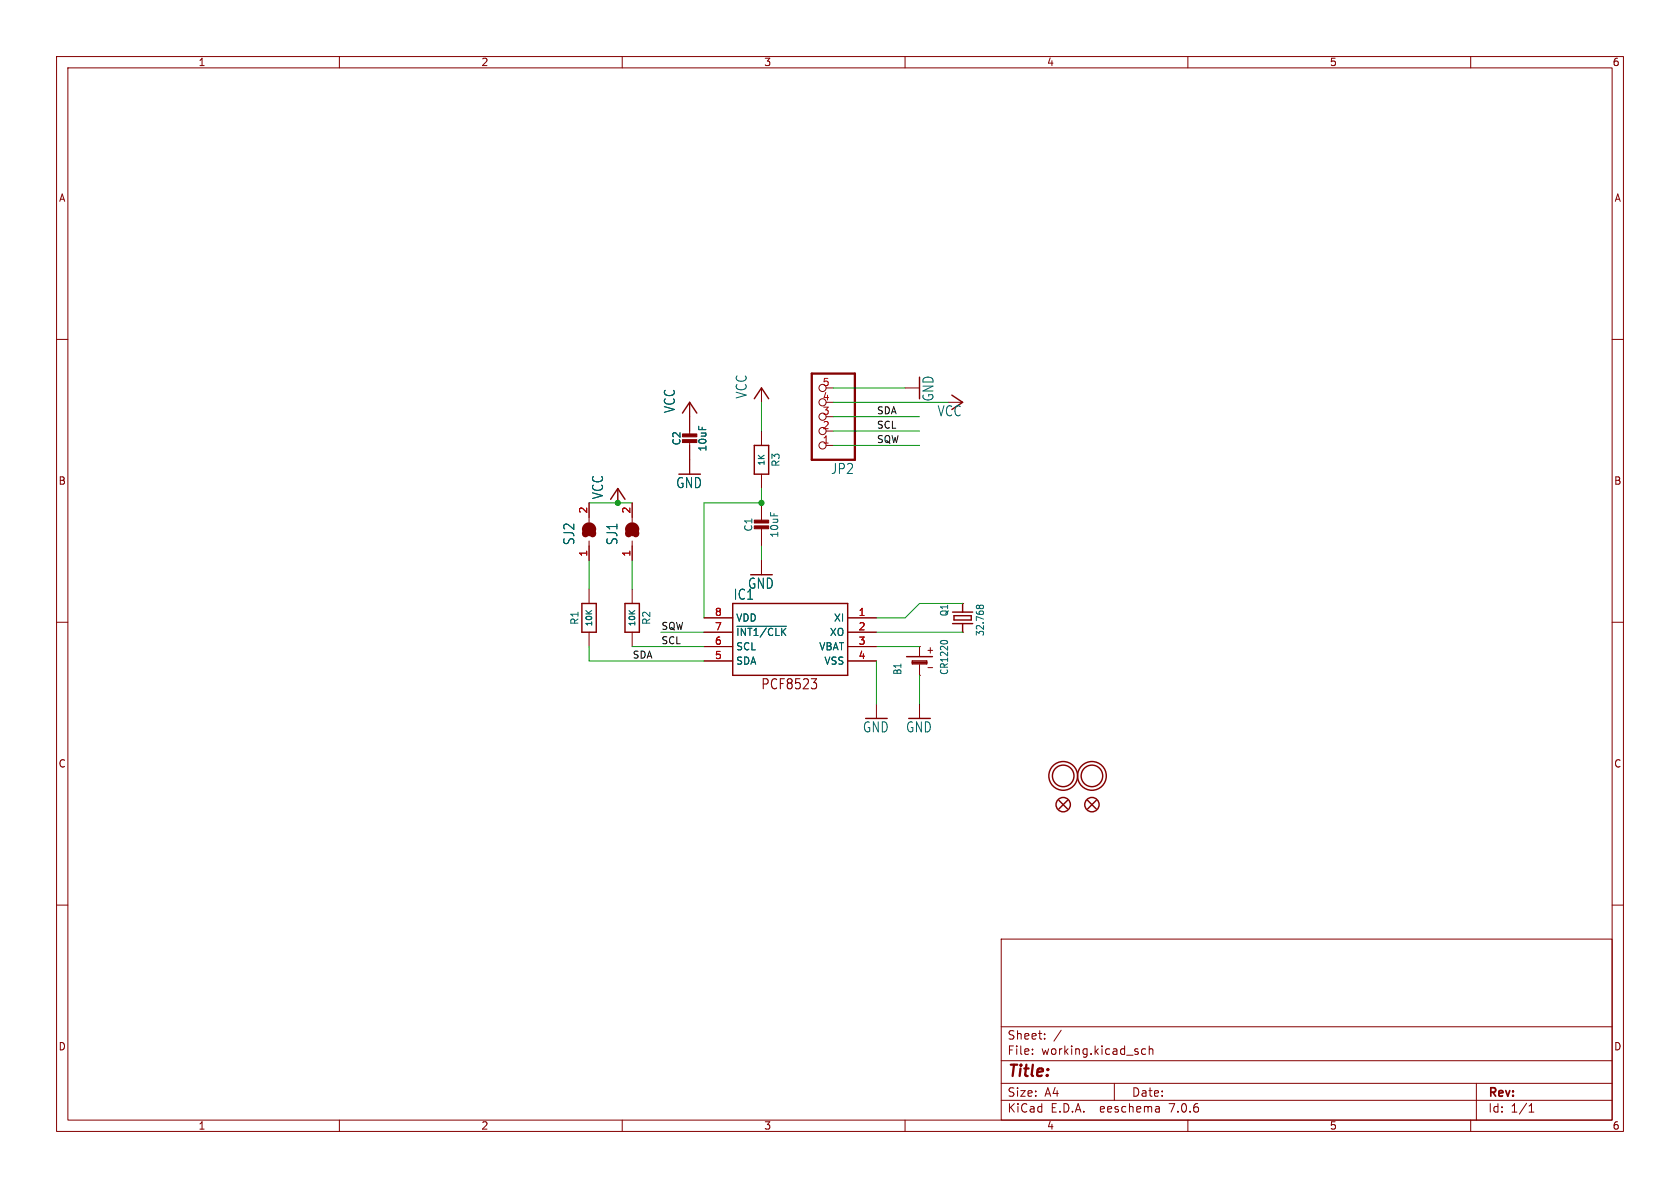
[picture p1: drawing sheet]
(kicad_sch (version 20230121) (generator eeschema)

 (paper "A4")

 (lib_symbols
  (symbol "working-eagle-import:BATTERYCR1220_SMT" (in_bom yes) (on_board yes)
   (property "Reference" "B" (at -2.54 3.175 0) (effects (font (size 1.27 1.0795)) (justify left bottom)))
   (property "Value" "" (at -2.54 -5.08 0) (effects (font (size 1.27 1.0795)) (justify left bottom)))
   (property "Footprint" "working:CR1220" (at 0 0 0) (effects (font (size 1.27 1.27)) hide))
   (property "Datasheet" "" (at 0 0 0) (effects (font (size 1.27 1.27)) hide))
   (property "ki_locked" "" (at 0 0 0) (effects (font (size 1.27 1.27))))
   (symbol "BATTERYCR1220_SMT_1_0"
    (polyline (pts (xy -2.54 0) (xy -0.635 0)) (stroke (width 0.1524) (type solid)) (fill (type none)))
    (polyline (pts (xy -0.508 -1.27) (xy -0.508 1.27)) (stroke (width 0.254) (type solid)) (fill (type none)))
    (polyline (pts (xy -0.508 1.27) (xy -0.254 1.27)) (stroke (width 0.254) (type solid)) (fill (type none)))
    (polyline (pts (xy -0.254 -1.27) (xy -0.508 -1.27)) (stroke (width 0.254) (type solid)) (fill (type none)))
    (polyline (pts (xy -0.254 1.27) (xy -0.254 -1.27)) (stroke (width 0.254) (type solid)) (fill (type none)))
    (polyline (pts (xy -0.254 1.27) (xy 0 1.27)) (stroke (width 0.254) (type solid)) (fill (type none)))
    (polyline (pts (xy 0 -1.27) (xy -0.254 -1.27)) (stroke (width 0.254) (type solid)) (fill (type none)))
    (polyline (pts (xy 0 1.27) (xy 0 -1.27)) (stroke (width 0.254) (type solid)) (fill (type none)))
    (polyline (pts (xy 0.762 2.286) (xy 0.762 -2.286)) (stroke (width 0.254) (type solid)) (fill (type none)))
    (polyline (pts (xy 0.889 0) (xy 2.54 0)) (stroke (width 0.1524) (type solid)) (fill (type none)))
    (text "+" (at 1.27 -1.143 900) (effects (font (size 1.27 1.0795)) (justify right top)))
    (text "-" (at -1.778 -1.143 900) (effects (font (size 1.27 1.0795)) (justify right top)))
    (pin passive line (at 2.54 0 180) (length 0) (name "+" (effects (font (size 0 0)))) (number "+$1" (effects (font (size 0 0)))))
    (pin passive line (at -2.54 0 0) (length 0) (name "-" (effects (font (size 0 0)))) (number "-" (effects (font (size 0 0)))))))
  (symbol "working-eagle-import:CAP_CERAMIC0805-NOOUTLINE" (in_bom yes) (on_board yes)
   (property "Reference" "C" (at -2.29 1.25 90) (effects (font (size 1.27 1.27))))
   (property "Value" "" (at 2.3 1.25 90) (effects (font (size 1.27 1.27))))
   (property "Footprint" "working:0805-NO" (at 0 0 0) (effects (font (size 1.27 1.27)) hide))
   (property "Datasheet" "" (at 0 0 0) (effects (font (size 1.27 1.27)) hide))
   (property "ki_locked" "" (at 0 0 0) (effects (font (size 1.27 1.27))))
   (symbol "CAP_CERAMIC0805-NOOUTLINE_1_0"
    (rectangle (start -1.27 0.508) (end 1.27 1.016) (stroke (width 0) (type default)) (fill (type outline)))
    (rectangle (start -1.27 1.524) (end 1.27 2.032) (stroke (width 0) (type default)) (fill (type outline)))
    (polyline (pts (xy 0 0.762) (xy 0 0)) (stroke (width 0.1524) (type solid)) (fill (type none)))
    (polyline (pts (xy 0 2.54) (xy 0 1.778)) (stroke (width 0.1524) (type solid)) (fill (type none)))
    (pin passive line (at 0 5.08 270) (length 2.54) (name "1" (effects (font (size 0 0)))) (number "1" (effects (font (size 0 0)))))
    (pin passive line (at 0 -2.54 90) (length 2.54) (name "2" (effects (font (size 0 0)))) (number "2" (effects (font (size 0 0)))))))
  (symbol "working-eagle-import:CRYSTAL8.0X3.8" (in_bom yes) (on_board yes)
   (property "Reference" "Y" (at -2.54 2.54 0) (effects (font (size 1.27 1.0795)) (justify left bottom)))
   (property "Value" "" (at -2.54 -3.81 0) (effects (font (size 1.27 1.0795)) (justify left bottom)))
   (property "Footprint" "working:CRYSTAL_8X3.8" (at 0 0 0) (effects (font (size 1.27 1.27)) hide))
   (property "Datasheet" "" (at 0 0 0) (effects (font (size 1.27 1.27)) hide))
   (property "ki_locked" "" (at 0 0 0) (effects (font (size 1.27 1.27))))
   (symbol "CRYSTAL8.0X3.8_1_0"
    (polyline (pts (xy -2.54 0) (xy -1.016 0)) (stroke (width 0.254) (type solid)) (fill (type none)))
    (polyline (pts (xy -1.016 0) (xy -1.016 -1.778)) (stroke (width 0.254) (type solid)) (fill (type none)))
    (polyline (pts (xy -1.016 1.778) (xy -1.016 0)) (stroke (width 0.254) (type solid)) (fill (type none)))
    (polyline (pts (xy -0.381 -1.524) (xy 0.381 -1.524)) (stroke (width 0.254) (type solid)) (fill (type none)))
    (polyline (pts (xy -0.381 1.524) (xy -0.381 -1.524)) (stroke (width 0.254) (type solid)) (fill (type none)))
    (polyline (pts (xy 0.381 -1.524) (xy 0.381 1.524)) (stroke (width 0.254) (type solid)) (fill (type none)))
    (polyline (pts (xy 0.381 1.524) (xy -0.381 1.524)) (stroke (width 0.254) (type solid)) (fill (type none)))
    (polyline (pts (xy 1.016 0) (xy 1.016 -1.778)) (stroke (width 0.254) (type solid)) (fill (type none)))
    (polyline (pts (xy 1.016 1.778) (xy 1.016 0)) (stroke (width 0.254) (type solid)) (fill (type none)))
    (polyline (pts (xy 2.54 0) (xy 1.016 0)) (stroke (width 0.254) (type solid)) (fill (type none)))
    (pin passive line (at -2.54 0 0) (length 0) (name "1" (effects (font (size 0 0)))) (number "P$1" (effects (font (size 0 0)))))
    (pin passive line (at 2.54 0 180) (length 0) (name "2" (effects (font (size 0 0)))) (number "P$4" (effects (font (size 0 0)))))))
  (symbol "working-eagle-import:FIDUCIAL{dblquote}{dblquote}" (in_bom yes) (on_board yes)
   (property "Reference" "FID" (at 0 0 0) (effects (font (size 1.27 1.27)) hide))
   (property "Value" "" (at 0 0 0) (effects (font (size 1.27 1.27)) hide))
   (property "Footprint" "working:FIDUCIAL_1MM" (at 0 0 0) (effects (font (size 1.27 1.27)) hide))
   (property "Datasheet" "" (at 0 0 0) (effects (font (size 1.27 1.27)) hide))
   (property "ki_locked" "" (at 0 0 0) (effects (font (size 1.27 1.27))))
   (symbol "FIDUCIAL{dblquote}{dblquote}_1_0"
    (polyline (pts (xy -0.762 0.762) (xy 0.762 -0.762)) (stroke (width 0.254) (type solid)) (fill (type none)))
    (polyline (pts (xy 0.762 0.762) (xy -0.762 -0.762)) (stroke (width 0.254) (type solid)) (fill (type none)))
    (circle (center 0 0) (radius 1.27) (stroke (width 0.254) (type solid)) (fill (type none)))))
  (symbol "working-eagle-import:GND" (power) (in_bom yes) (on_board yes)
   (property "Reference" "#GND" (at 0 0 0) (effects (font (size 1.27 1.27)) hide))
   (property "Value" "GND" (at -2.54 -2.54 0) (effects (font (size 1.778 1.5113)) (justify left bottom)))
   (property "Footprint" "" (at 0 0 0) (effects (font (size 1.27 1.27)) hide))
   (property "Datasheet" "" (at 0 0 0) (effects (font (size 1.27 1.27)) hide))
   (property "ki_locked" "" (at 0 0 0) (effects (font (size 1.27 1.27))))
   (symbol "GND_1_0"
    (polyline (pts (xy -1.905 0) (xy 1.905 0)) (stroke (width 0.254) (type solid)) (fill (type none)))
    (pin power_in line (at 0 2.54 270) (length 2.54) (name "GND" (effects (font (size 0 0)))) (number "1" (effects (font (size 0 0)))))))
  (symbol "working-eagle-import:HEADER-1X576MIL" (in_bom yes) (on_board yes)
   (property "Reference" "JP" (at -6.35 8.255 0) (effects (font (size 1.778 1.5113)) (justify left bottom)))
   (property "Value" "" (at -6.35 -10.16 0) (effects (font (size 1.778 1.5113)) (justify left bottom)))
   (property "Footprint" "working:1X05_ROUND_76" (at 0 0 0) (effects (font (size 1.27 1.27)) hide))
   (property "Datasheet" "" (at 0 0 0) (effects (font (size 1.27 1.27)) hide))
   (property "ki_locked" "" (at 0 0 0) (effects (font (size 1.27 1.27))))
   (symbol "HEADER-1X576MIL_1_0"
    (polyline (pts (xy -6.35 -7.62) (xy 1.27 -7.62)) (stroke (width 0.4064) (type solid)) (fill (type none)))
    (polyline (pts (xy -6.35 7.62) (xy -6.35 -7.62)) (stroke (width 0.4064) (type solid)) (fill (type none)))
    (polyline (pts (xy 1.27 -7.62) (xy 1.27 7.62)) (stroke (width 0.4064) (type solid)) (fill (type none)))
    (polyline (pts (xy 1.27 7.62) (xy -6.35 7.62)) (stroke (width 0.4064) (type solid)) (fill (type none)))
    (pin passive inverted (at -2.54 5.08 0) (length 2.54) (name "1" (effects (font (size 0 0)))) (number "1" (effects (font (size 1.27 1.27)))))
    (pin passive inverted (at -2.54 2.54 0) (length 2.54) (name "2" (effects (font (size 0 0)))) (number "2" (effects (font (size 1.27 1.27)))))
    (pin passive inverted (at -2.54 0 0) (length 2.54) (name "3" (effects (font (size 0 0)))) (number "3" (effects (font (size 1.27 1.27)))))
    (pin passive inverted (at -2.54 -2.54 0) (length 2.54) (name "4" (effects (font (size 0 0)))) (number "4" (effects (font (size 1.27 1.27)))))
    (pin passive inverted (at -2.54 -5.08 0) (length 2.54) (name "5" (effects (font (size 0 0)))) (number "5" (effects (font (size 1.27 1.27)))))))
  (symbol "working-eagle-import:MOUNTINGHOLE2.0" (in_bom yes) (on_board yes)
   (property "Reference" "" (at 0 0 0) (effects (font (size 1.27 1.27)) hide))
   (property "Value" "" (at 0 0 0) (effects (font (size 1.27 1.27)) hide))
   (property "Footprint" "working:MOUNTINGHOLE_2.0_PLATED" (at 0 0 0) (effects (font (size 1.27 1.27)) hide))
   (property "Datasheet" "" (at 0 0 0) (effects (font (size 1.27 1.27)) hide))
   (property "ki_locked" "" (at 0 0 0) (effects (font (size 1.27 1.27))))
   (symbol "MOUNTINGHOLE2.0_1_0"
    (circle (center 0 0) (radius 1.905) (stroke (width 0.254) (type solid)) (fill (type none)))
    (circle (center 0 0) (radius 2.54) (stroke (width 0.254) (type solid)) (fill (type none)))))
  (symbol "working-eagle-import:RESISTOR0805_NOOUTLINE" (in_bom yes) (on_board yes)
   (property "Reference" "R" (at 0 2.54 0) (effects (font (size 1.27 1.27))))
   (property "Value" "" (at 0 0 0) (effects (font (size 1.016 1.016) bold)))
   (property "Footprint" "working:0805-NO" (at 0 0 0) (effects (font (size 1.27 1.27)) hide))
   (property "Datasheet" "" (at 0 0 0) (effects (font (size 1.27 1.27)) hide))
   (property "ki_locked" "" (at 0 0 0) (effects (font (size 1.27 1.27))))
   (symbol "RESISTOR0805_NOOUTLINE_1_0"
    (polyline (pts (xy -2.54 -1.27) (xy -2.54 1.27)) (stroke (width 0.254) (type solid)) (fill (type none)))
    (polyline (pts (xy -2.54 1.27) (xy 2.54 1.27)) (stroke (width 0.254) (type solid)) (fill (type none)))
    (polyline (pts (xy 2.54 -1.27) (xy -2.54 -1.27)) (stroke (width 0.254) (type solid)) (fill (type none)))
    (polyline (pts (xy 2.54 1.27) (xy 2.54 -1.27)) (stroke (width 0.254) (type solid)) (fill (type none)))
    (pin passive line (at -5.08 0 0) (length 2.54) (name "1" (effects (font (size 0 0)))) (number "1" (effects (font (size 0 0)))))
    (pin passive line (at 5.08 0 180) (length 2.54) (name "2" (effects (font (size 0 0)))) (number "2" (effects (font (size 0 0)))))))
  (symbol "working-eagle-import:RTC_PCF8523T" (in_bom yes) (on_board yes)
   (property "Reference" "IC" (at 10.16 7.62 0) (effects (font (size 1.778 1.5113)) (justify right top)))
   (property "Value" "" (at 0 0 0) (effects (font (size 1.27 1.27)) hide))
   (property "Footprint" "working:SOIC8_150MIL" (at 0 0 0) (effects (font (size 1.27 1.27)) hide))
   (property "Datasheet" "" (at 0 0 0) (effects (font (size 1.27 1.27)) hide))
   (property "ki_locked" "" (at 0 0 0) (effects (font (size 1.27 1.27))))
   (symbol "RTC_PCF8523T_1_0"
    (polyline (pts (xy -10.16 -7.62) (xy -10.16 5.08)) (stroke (width 0.254) (type solid)) (fill (type none)))
    (polyline (pts (xy -10.16 5.08) (xy 10.16 5.08)) (stroke (width 0.254) (type solid)) (fill (type none)))
    (polyline (pts (xy 10.16 -7.62) (xy -10.16 -7.62)) (stroke (width 0.254) (type solid)) (fill (type none)))
    (polyline (pts (xy 10.16 5.08) (xy 10.16 -7.62)) (stroke (width 0.254) (type solid)) (fill (type none)))
    (text "PCF8523" (at -5.08 -10.16 0) (effects (font (size 1.778 1.5113)) (justify left bottom)))
    (pin input line (at -15.24 2.54 0) (length 5.08) (name "XI" (effects (font (size 1.27 1.27)))) (number "1" (effects (font (size 1.27 1.27)))))
    (pin output line (at -15.24 0 0) (length 5.08) (name "XO" (effects (font (size 1.27 1.27)))) (number "2" (effects (font (size 1.27 1.27)))))
    (pin power_in line (at -15.24 -2.54 0) (length 5.08) (name "VBAT" (effects (font (size 1.27 1.27)))) (number "3" (effects (font (size 1.27 1.27)))))
    (pin power_in line (at -15.24 -5.08 0) (length 5.08) (name "VSS" (effects (font (size 1.27 1.27)))) (number "4" (effects (font (size 1.27 1.27)))))
    (pin bidirectional line (at 15.24 -5.08 180) (length 5.08) (name "SDA" (effects (font (size 1.27 1.27)))) (number "5" (effects (font (size 1.27 1.27)))))
    (pin bidirectional line (at 15.24 -2.54 180) (length 5.08) (name "SCL" (effects (font (size 1.27 1.27)))) (number "6" (effects (font (size 1.27 1.27)))))
    (pin output line (at 15.24 0 180) (length 5.08) (name "~{INT1/CLK}" (effects (font (size 1.27 1.27)))) (number "7" (effects (font (size 1.27 1.27)))))
    (pin power_in line (at 15.24 2.54 180) (length 5.08) (name "VDD" (effects (font (size 1.27 1.27)))) (number "8" (effects (font (size 1.27 1.27)))))))
  (symbol "working-eagle-import:SOLDERJUMPER_CLOSED" (in_bom yes) (on_board yes)
   (property "Reference" "SJ" (at -2.54 2.54 0) (effects (font (size 1.778 1.5113)) (justify left bottom)))
   (property "Value" "" (at -2.54 -3.81 0) (effects (font (size 1.778 1.5113)) (justify left bottom)))
   (property "Footprint" "working:SOLDERJUMPER_CLOSEDWIRE" (at 0 0 0) (effects (font (size 1.27 1.27)) hide))
   (property "Datasheet" "" (at 0 0 0) (effects (font (size 1.27 1.27)) hide))
   (property "ki_locked" "" (at 0 0 0) (effects (font (size 1.27 1.27))))
   (symbol "SOLDERJUMPER_CLOSED_1_0"
    (arc (start -0.381 -0.635) (mid 0.2541 -0.0001) (end -0.3808 0.635) (stroke (width 1.27) (type solid)) (fill (type none)))
    (polyline (pts (xy -2.54 0) (xy -1.651 0)) (stroke (width 0.1524) (type solid)) (fill (type none)))
    (polyline (pts (xy -0.635 0) (xy 0.635 0)) (stroke (width 0.4064) (type solid)) (fill (type none)))
    (polyline (pts (xy 2.54 0) (xy 1.651 0)) (stroke (width 0.1524) (type solid)) (fill (type none)))
    (arc (start 0.3808 -0.635) (mid 1.0132 -0.0001) (end 0.381 0.635) (stroke (width 1.27) (type solid)) (fill (type none)))
    (pin passive line (at -5.08 0 0) (length 2.54) (name "1" (effects (font (size 0 0)))) (number "1" (effects (font (size 1.27 1.27)))))
    (pin passive line (at 5.08 0 180) (length 2.54) (name "2" (effects (font (size 0 0)))) (number "2" (effects (font (size 1.27 1.27)))))))
  (symbol "working-eagle-import:VCC" (power) (in_bom yes) (on_board yes)
   (property "Reference" "#P+" (at 0 0 0) (effects (font (size 1.27 1.27)) hide))
   (property "Value" "VCC" (at -2.54 -2.54 90) (effects (font (size 1.778 1.5113)) (justify left bottom)))
   (property "Footprint" "" (at 0 0 0) (effects (font (size 1.27 1.27)) hide))
   (property "Datasheet" "" (at 0 0 0) (effects (font (size 1.27 1.27)) hide))
   (property "ki_locked" "" (at 0 0 0) (effects (font (size 1.27 1.27))))
   (symbol "VCC_1_0"
    (polyline (pts (xy 0 0) (xy -1.27 -1.905)) (stroke (width 0.254) (type solid)) (fill (type none)))
    (polyline (pts (xy 1.27 -1.905) (xy 0 0)) (stroke (width 0.254) (type solid)) (fill (type none)))
    (pin power_in line (at 0 -2.54 90) (length 2.54) (name "VCC" (effects (font (size 0 0)))) (number "1" (effects (font (size 0 0))))))))

 (junction (at 134.62 88.9) (diameter 0) (color 0 0 0 0))
 (junction (at 109.22 88.9) (diameter 0) (color 0 0 0 0))

 (wire (pts (xy 134.62 88.9) (xy 134.62 86.36)) (stroke (width 0.1524) (type solid)))
 (wire (pts (xy 160.02 109.22) (xy 154.94 109.22)) (stroke (width 0.1524) (type solid)))
 (wire (pts (xy 162.56 114.3) (xy 154.94 114.3)) (stroke (width 0.1524) (type solid)))
 (wire (pts (xy 109.22 88.9) (xy 104.14 88.9)) (stroke (width 0.1524) (type solid)))
 (wire (pts (xy 111.76 88.9) (xy 109.22 88.9)) (stroke (width 0.1524) (type solid)))
 (wire (pts (xy 162.56 119.38) (xy 162.56 124.46)) (stroke (width 0.1524) (type solid)))
 (wire (pts (xy 134.62 99.06) (xy 134.62 96.52)) (stroke (width 0.1524) (type solid)))
 (wire (pts (xy 124.46 109.22) (xy 124.46 88.9)) (stroke (width 0.1524) (type solid)))
 (wire (pts (xy 147.32 73.66) (xy 162.56 73.66)) (stroke (width 0.1524) (type solid)))
 (wire (pts (xy 170.18 106.68) (xy 162.56 106.68)) (stroke (width 0.1524) (type solid)))
 (wire (pts (xy 134.62 71.12) (xy 134.62 76.2)) (stroke (width 0.1524) (type solid)))
 (wire (pts (xy 111.76 99.06) (xy 111.76 104.14)) (stroke (width 0.1524) (type solid)))
 (wire (pts (xy 147.32 78.74) (xy 162.56 78.74)) (stroke (width 0.1524) (type solid)))
 (wire (pts (xy 167.64 71.12) (xy 147.32 71.12)) (stroke (width 0.1524) (type solid)))
 (wire (pts (xy 160.02 68.58) (xy 147.32 68.58)) (stroke (width 0.1524) (type solid)))
 (wire (pts (xy 124.46 88.9) (xy 134.62 88.9)) (stroke (width 0.1524) (type solid)))
 (wire (pts (xy 170.18 111.76) (xy 154.94 111.76)) (stroke (width 0.1524) (type solid)))
 (wire (pts (xy 124.46 114.3) (xy 111.76 114.3)) (stroke (width 0.1524) (type solid)))
 (wire (pts (xy 162.56 106.68) (xy 160.02 109.22)) (stroke (width 0.1524) (type solid)))
 (wire (pts (xy 124.46 111.76) (xy 116.84 111.76)) (stroke (width 0.1524) (type solid)))
 (wire (pts (xy 104.14 116.84) (xy 104.14 114.3)) (stroke (width 0.1524) (type solid)))
 (wire (pts (xy 147.32 76.2) (xy 162.56 76.2)) (stroke (width 0.1524) (type solid)))
 (wire (pts (xy 104.14 104.14) (xy 104.14 99.06)) (stroke (width 0.1524) (type solid)))
 (wire (pts (xy 124.46 116.84) (xy 104.14 116.84)) (stroke (width 0.1524) (type solid)))
 (wire (pts (xy 154.94 124.46) (xy 154.94 116.84)) (stroke (width 0.1524) (type solid)))

 (label "SDA" (at 154.94 73.66 0) (fields_autoplaced) (effects (font (size 1.2446 1.2446)) (justify left bottom)))
 (label "SCL" (at 154.94 76.2 0) (fields_autoplaced) (effects (font (size 1.2446 1.2446)) (justify left bottom)))
 (label "SQW" (at 154.94 78.74 0) (fields_autoplaced) (effects (font (size 1.2446 1.2446)) (justify left bottom)))
 (label "SQW" (at 116.84 111.76 0) (fields_autoplaced) (effects (font (size 1.2446 1.2446)) (justify left bottom)))
 (label "SCL" (at 116.84 114.3 0) (fields_autoplaced) (effects (font (size 1.2446 1.2446)) (justify left bottom)))
 (label "SDA" (at 111.76 116.84 0) (fields_autoplaced) (effects (font (size 1.2446 1.2446)) (justify left bottom)))

 (symbol (lib_id "working-eagle-import:VCC") (at 170.18 71.12 270) (mirror x) (unit 1) (in_bom yes) (on_board yes) (dnp no)
  (property "Reference" "#P+1" (at 170.18 71.12 0) (effects (font (size 1.27 1.27)) hide))
  (property "Value" "VCC" (at 170.18 73.66 90) (effects (font (size 1.778 1.5113)) (justify right top)))
  (property "Footprint" "" (at 170.18 71.12 0) (effects (font (size 1.27 1.27)) hide))
  (property "Datasheet" "" (at 170.18 71.12 0) (effects (font (size 1.27 1.27)) hide)) (pin "1"))

 (symbol (lib_id "working-eagle-import:GND") (at 154.94 127 0) (unit 1) (in_bom yes) (on_board yes) (dnp no)
  (property "Reference" "#GND16" (at 154.94 127 0) (effects (font (size 1.27 1.27)) hide))
  (property "Value" "GND" (at 152.4 129.54 0) (effects (font (size 1.778 1.5113)) (justify left bottom)))
  (property "Footprint" "" (at 154.94 127 0) (effects (font (size 1.27 1.27)) hide))
  (property "Datasheet" "" (at 154.94 127 0) (effects (font (size 1.27 1.27)) hide)) (pin "1"))

 (symbol (lib_id "working-eagle-import:FIDUCIAL{dblquote}{dblquote}") (at 187.96 142.24 0) (unit 1) (in_bom yes) (on_board yes) (dnp no)
  (property "Reference" "FID2" (at 187.96 142.24 0) (effects (font (size 1.27 1.27)) hide))
  (property "Value" "FIDUCIAL{dblquote}{dblquote}" (at 187.96 142.24 0) (effects (font (size 1.27 1.27)) hide))
  (property "Footprint" "working:FIDUCIAL_1MM" (at 187.96 142.24 0) (effects (font (size 1.27 1.27)) hide))
  (property "Datasheet" "" (at 187.96 142.24 0) (effects (font (size 1.27 1.27)) hide)))

 (symbol (lib_id "working-eagle-import:CAP_CERAMIC0805-NOOUTLINE") (at 134.62 93.98 0) (unit 1) (in_bom yes) (on_board yes) (dnp no)
  (property "Reference" "C1" (at 132.33 92.73 90) (effects (font (size 1.27 1.27))))
  (property "Value" "10uF" (at 136.92 92.73 90) (effects (font (size 1.27 1.27))))
  (property "Footprint" "working:0805-NO" (at 134.62 93.98 0) (effects (font (size 1.27 1.27)) hide))
  (property "Datasheet" "" (at 134.62 93.98 0) (effects (font (size 1.27 1.27)) hide)) (pin "1") (pin "2"))

 (symbol (lib_id "working-eagle-import:RTC_PCF8523T") (at 139.7 111.76 0) (mirror y) (unit 1) (in_bom yes) (on_board yes) (dnp no)
  (property "Reference" "IC1" (at 129.54 104.14 0) (effects (font (size 1.778 1.5113)) (justify right top)))
  (property "Value" "RTC_PCF8523T" (at 139.7 111.76 0) (effects (font (size 1.27 1.27)) hide))
  (property "Footprint" "working:SOIC8_150MIL" (at 139.7 111.76 0) (effects (font (size 1.27 1.27)) hide))
  (property "Datasheet" "" (at 139.7 111.76 0) (effects (font (size 1.27 1.27)) hide)) (pin "1") (pin "2") (pin "3") (pin "4") (pin "5") (pin "6") (pin "7") (pin "8"))

 (symbol (lib_id "working-eagle-import:HEADER-1X576MIL") (at 144.78 73.66 180) (unit 1) (in_bom yes) (on_board yes) (dnp no)
  (property "Reference" "JP2" (at 151.13 81.915 0) (effects (font (size 1.778 1.5113)) (justify left bottom)))
  (property "Value" "HEADER-1X576MIL" (at 151.13 63.5 0) (effects (font (size 1.778 1.5113)) (justify left bottom) hide))
  (property "Footprint" "working:1X05_ROUND_76" (at 144.78 73.66 0) (effects (font (size 1.27 1.27)) hide))
  (property "Datasheet" "" (at 144.78 73.66 0) (effects (font (size 1.27 1.27)) hide)) (pin "1") (pin "2") (pin "3") (pin "4") (pin "5"))

 (symbol (lib_id "working-eagle-import:VCC") (at 121.92 71.12 0) (mirror y) (unit 1) (in_bom yes) (on_board yes) (dnp no)
  (property "Reference" "#P+3" (at 121.92 71.12 0) (effects (font (size 1.27 1.27)) hide))
  (property "Value" "VCC" (at 119.38 68.58 90) (effects (font (size 1.778 1.5113)) (justify right top)))
  (property "Footprint" "" (at 121.92 71.12 0) (effects (font (size 1.27 1.27)) hide))
  (property "Datasheet" "" (at 121.92 71.12 0) (effects (font (size 1.27 1.27)) hide)) (pin "1"))

 (symbol (lib_id "working-eagle-import:GND") (at 162.56 68.58 90) (unit 1) (in_bom yes) (on_board yes) (dnp no)
  (property "Reference" "#GND1" (at 162.56 68.58 0) (effects (font (size 1.27 1.27)) hide))
  (property "Value" "GND" (at 165.1 71.12 0) (effects (font (size 1.778 1.5113)) (justify left bottom)))
  (property "Footprint" "" (at 162.56 68.58 0) (effects (font (size 1.27 1.27)) hide))
  (property "Datasheet" "" (at 162.56 68.58 0) (effects (font (size 1.27 1.27)) hide)) (pin "1"))

 (symbol (lib_id "working-eagle-import:RESISTOR0805_NOOUTLINE") (at 104.14 109.22 90) (unit 1) (in_bom yes) (on_board yes) (dnp no)
  (property "Reference" "R1" (at 101.6 109.22 0) (effects (font (size 1.27 1.27))))
  (property "Value" "10K" (at 104.14 109.22 0) (effects (font (size 1.016 1.016) bold)))
  (property "Footprint" "working:0805-NO" (at 104.14 109.22 0) (effects (font (size 1.27 1.27)) hide))
  (property "Datasheet" "" (at 104.14 109.22 0) (effects (font (size 1.27 1.27)) hide)) (pin "1") (pin "2"))

 (symbol (lib_id "working-eagle-import:GND") (at 162.56 127 0) (unit 1) (in_bom yes) (on_board yes) (dnp no)
  (property "Reference" "#GND17" (at 162.56 127 0) (effects (font (size 1.27 1.27)) hide))
  (property "Value" "GND" (at 160.02 129.54 0) (effects (font (size 1.778 1.5113)) (justify left bottom)))
  (property "Footprint" "" (at 162.56 127 0) (effects (font (size 1.27 1.27)) hide))
  (property "Datasheet" "" (at 162.56 127 0) (effects (font (size 1.27 1.27)) hide)) (pin "1"))

 (symbol (lib_id "working-eagle-import:VCC") (at 134.62 68.58 0) (mirror y) (unit 1) (in_bom yes) (on_board yes) (dnp no)
  (property "Reference" "#P+2" (at 134.62 68.58 0) (effects (font (size 1.27 1.27)) hide))
  (property "Value" "VCC" (at 132.08 66.04 90) (effects (font (size 1.778 1.5113)) (justify right top)))
  (property "Footprint" "" (at 134.62 68.58 0) (effects (font (size 1.27 1.27)) hide))
  (property "Datasheet" "" (at 134.62 68.58 0) (effects (font (size 1.27 1.27)) hide)) (pin "1"))

 (symbol (lib_id "working-eagle-import:SOLDERJUMPER_CLOSED") (at 104.14 93.98 90) (unit 1) (in_bom yes) (on_board yes) (dnp no)
  (property "Reference" "SJ2" (at 101.6 96.52 0) (effects (font (size 1.778 1.5113)) (justify left bottom)))
  (property "Value" "SOLDERJUMPER_CLOSED" (at 107.95 96.52 0) (effects (font (size 1.778 1.5113)) (justify left bottom) hide))
  (property "Footprint" "working:SOLDERJUMPER_CLOSEDWIRE" (at 104.14 93.98 0) (effects (font (size 1.27 1.27)) hide))
  (property "Datasheet" "" (at 104.14 93.98 0) (effects (font (size 1.27 1.27)) hide)) (pin "1") (pin "2"))

 (symbol (lib_id "working-eagle-import:RESISTOR0805_NOOUTLINE") (at 134.62 81.28 270) (unit 1) (in_bom yes) (on_board yes) (dnp no)
  (property "Reference" "R3" (at 137.16 81.28 0) (effects (font (size 1.27 1.27))))
  (property "Value" "1K" (at 134.62 81.28 0) (effects (font (size 1.016 1.016) bold)))
  (property "Footprint" "working:0805-NO" (at 134.62 81.28 0) (effects (font (size 1.27 1.27)) hide))
  (property "Datasheet" "" (at 134.62 81.28 0) (effects (font (size 1.27 1.27)) hide)) (pin "1") (pin "2"))

 (symbol (lib_id "working-eagle-import:GND") (at 121.92 83.82 0) (unit 1) (in_bom yes) (on_board yes) (dnp no)
  (property "Reference" "#GND3" (at 121.92 83.82 0) (effects (font (size 1.27 1.27)) hide))
  (property "Value" "GND" (at 119.38 86.36 0) (effects (font (size 1.778 1.5113)) (justify left bottom)))
  (property "Footprint" "" (at 121.92 83.82 0) (effects (font (size 1.27 1.27)) hide))
  (property "Datasheet" "" (at 121.92 83.82 0) (effects (font (size 1.27 1.27)) hide)) (pin "1"))

 (symbol (lib_id "working-eagle-import:FIDUCIAL{dblquote}{dblquote}") (at 193.04 142.24 0) (unit 1) (in_bom yes) (on_board yes) (dnp no)
  (property "Reference" "FID1" (at 193.04 142.24 0) (effects (font (size 1.27 1.27)) hide))
  (property "Value" "FIDUCIAL{dblquote}{dblquote}" (at 193.04 142.24 0) (effects (font (size 1.27 1.27)) hide))
  (property "Footprint" "working:FIDUCIAL_1MM" (at 193.04 142.24 0) (effects (font (size 1.27 1.27)) hide))
  (property "Datasheet" "" (at 193.04 142.24 0) (effects (font (size 1.27 1.27)) hide)))

 (symbol (lib_id "working-eagle-import:BATTERYCR1220_SMT") (at 162.56 116.84 90) (unit 1) (in_bom yes) (on_board yes) (dnp no)
  (property "Reference" "B1" (at 159.385 119.38 0) (effects (font (size 1.27 1.0795)) (justify left bottom)))
  (property "Value" "CR1220" (at 167.64 119.38 0) (effects (font (size 1.27 1.0795)) (justify left bottom)))
  (property "Footprint" "working:CR1220" (at 162.56 116.84 0) (effects (font (size 1.27 1.27)) hide))
  (property "Datasheet" "" (at 162.56 116.84 0) (effects (font (size 1.27 1.27)) hide))
  (pin "+$1")
  (pin "-"))

 (symbol (lib_id "working-eagle-import:RESISTOR0805_NOOUTLINE") (at 111.76 109.22 270) (unit 1) (in_bom yes) (on_board yes) (dnp no)
  (property "Reference" "R2" (at 114.3 109.22 0) (effects (font (size 1.27 1.27))))
  (property "Value" "10K" (at 111.76 109.22 0) (effects (font (size 1.016 1.016) bold)))
  (property "Footprint" "working:0805-NO" (at 111.76 109.22 0) (effects (font (size 1.27 1.27)) hide))
  (property "Datasheet" "" (at 111.76 109.22 0) (effects (font (size 1.27 1.27)) hide)) (pin "1") (pin "2"))

 (symbol (lib_id "working-eagle-import:MOUNTINGHOLE2.0") (at 193.04 137.16 0) (unit 1) (in_bom yes) (on_board yes) (dnp no)
  (property "Reference" "U$4" (at 193.04 137.16 0) (effects (font (size 1.27 1.27)) hide))
  (property "Value" "MOUNTINGHOLE2.0" (at 193.04 137.16 0) (effects (font (size 1.27 1.27)) hide))
  (property "Footprint" "working:MOUNTINGHOLE_2.0_PLATED" (at 193.04 137.16 0) (effects (font (size 1.27 1.27)) hide))
  (property "Datasheet" "" (at 193.04 137.16 0) (effects (font (size 1.27 1.27)) hide)))

 (symbol (lib_id "working-eagle-import:VCC") (at 109.22 86.36 0) (mirror y) (unit 1) (in_bom yes) (on_board yes) (dnp no)
  (property "Reference" "#P+14" (at 109.22 86.36 0) (effects (font (size 1.27 1.27)) hide))
  (property "Value" "VCC" (at 106.68 83.82 90) (effects (font (size 1.778 1.5113)) (justify right top)))
  (property "Footprint" "" (at 109.22 86.36 0) (effects (font (size 1.27 1.27)) hide))
  (property "Datasheet" "" (at 109.22 86.36 0) (effects (font (size 1.27 1.27)) hide)) (pin "1"))

 (symbol (lib_id "working-eagle-import:CRYSTAL8.0X3.8") (at 170.18 109.22 90) (mirror x) (unit 1) (in_bom yes) (on_board yes) (dnp no)
  (property "Reference" "Q1" (at 167.64 106.68 0) (effects (font (size 1.27 1.0795)) (justify left bottom)))
  (property "Value" "32.768" (at 173.99 106.68 0) (effects (font (size 1.27 1.0795)) (justify left bottom)))
  (property "Footprint" "working:CRYSTAL_8X3.8" (at 170.18 109.22 0) (effects (font (size 1.27 1.27)) hide))
  (property "Datasheet" "" (at 170.18 109.22 0) (effects (font (size 1.27 1.27)) hide)) (pin "P$1") (pin "P$4"))

 (symbol (lib_id "working-eagle-import:MOUNTINGHOLE2.0") (at 187.96 137.16 0) (unit 1) (in_bom yes) (on_board yes) (dnp no)
  (property "Reference" "U$1" (at 187.96 137.16 0) (effects (font (size 1.27 1.27)) hide))
  (property "Value" "MOUNTINGHOLE2.0" (at 187.96 137.16 0) (effects (font (size 1.27 1.27)) hide))
  (property "Footprint" "working:MOUNTINGHOLE_2.0_PLATED" (at 187.96 137.16 0) (effects (font (size 1.27 1.27)) hide))
  (property "Datasheet" "" (at 187.96 137.16 0) (effects (font (size 1.27 1.27)) hide)))

 (symbol (lib_id "working-eagle-import:SOLDERJUMPER_CLOSED") (at 111.76 93.98 90) (unit 1) (in_bom yes) (on_board yes) (dnp no)
  (property "Reference" "SJ1" (at 109.22 96.52 0) (effects (font (size 1.778 1.5113)) (justify left bottom)))
  (property "Value" "SOLDERJUMPER_CLOSED" (at 115.57 96.52 0) (effects (font (size 1.778 1.5113)) (justify left bottom) hide))
  (property "Footprint" "working:SOLDERJUMPER_CLOSEDWIRE" (at 111.76 93.98 0) (effects (font (size 1.27 1.27)) hide))
  (property "Datasheet" "" (at 111.76 93.98 0) (effects (font (size 1.27 1.27)) hide)) (pin "1") (pin "2"))

 (symbol (lib_id "working-eagle-import:CAP_CERAMIC0805-NOOUTLINE") (at 121.92 78.74 0) (unit 1) (in_bom yes) (on_board yes) (dnp no)
  (property "Reference" "C2" (at 119.63 77.49 90) (effects (font (size 1.27 1.27))))
  (property "Value" "10uF" (at 124.22 77.49 90) (effects (font (size 1.27 1.27))))
  (property "Footprint" "working:0805-NO" (at 121.92 78.74 0) (effects (font (size 1.27 1.27)) hide))
  (property "Datasheet" "" (at 121.92 78.74 0) (effects (font (size 1.27 1.27)) hide)) (pin "1") (pin "2"))

 (symbol (lib_id "working-eagle-import:GND") (at 134.62 101.6 0) (unit 1) (in_bom yes) (on_board yes) (dnp no)
  (property "Reference" "#GND2" (at 134.62 101.6 0) (effects (font (size 1.27 1.27)) hide))
  (property "Value" "GND" (at 132.08 104.14 0) (effects (font (size 1.778 1.5113)) (justify left bottom)))
  (property "Footprint" "" (at 134.62 101.6 0) (effects (font (size 1.27 1.27)) hide))
  (property "Datasheet" "" (at 134.62 101.6 0) (effects (font (size 1.27 1.27)) hide)) (pin "1"))

 (sheet_instances (path "" (page "1"))))
